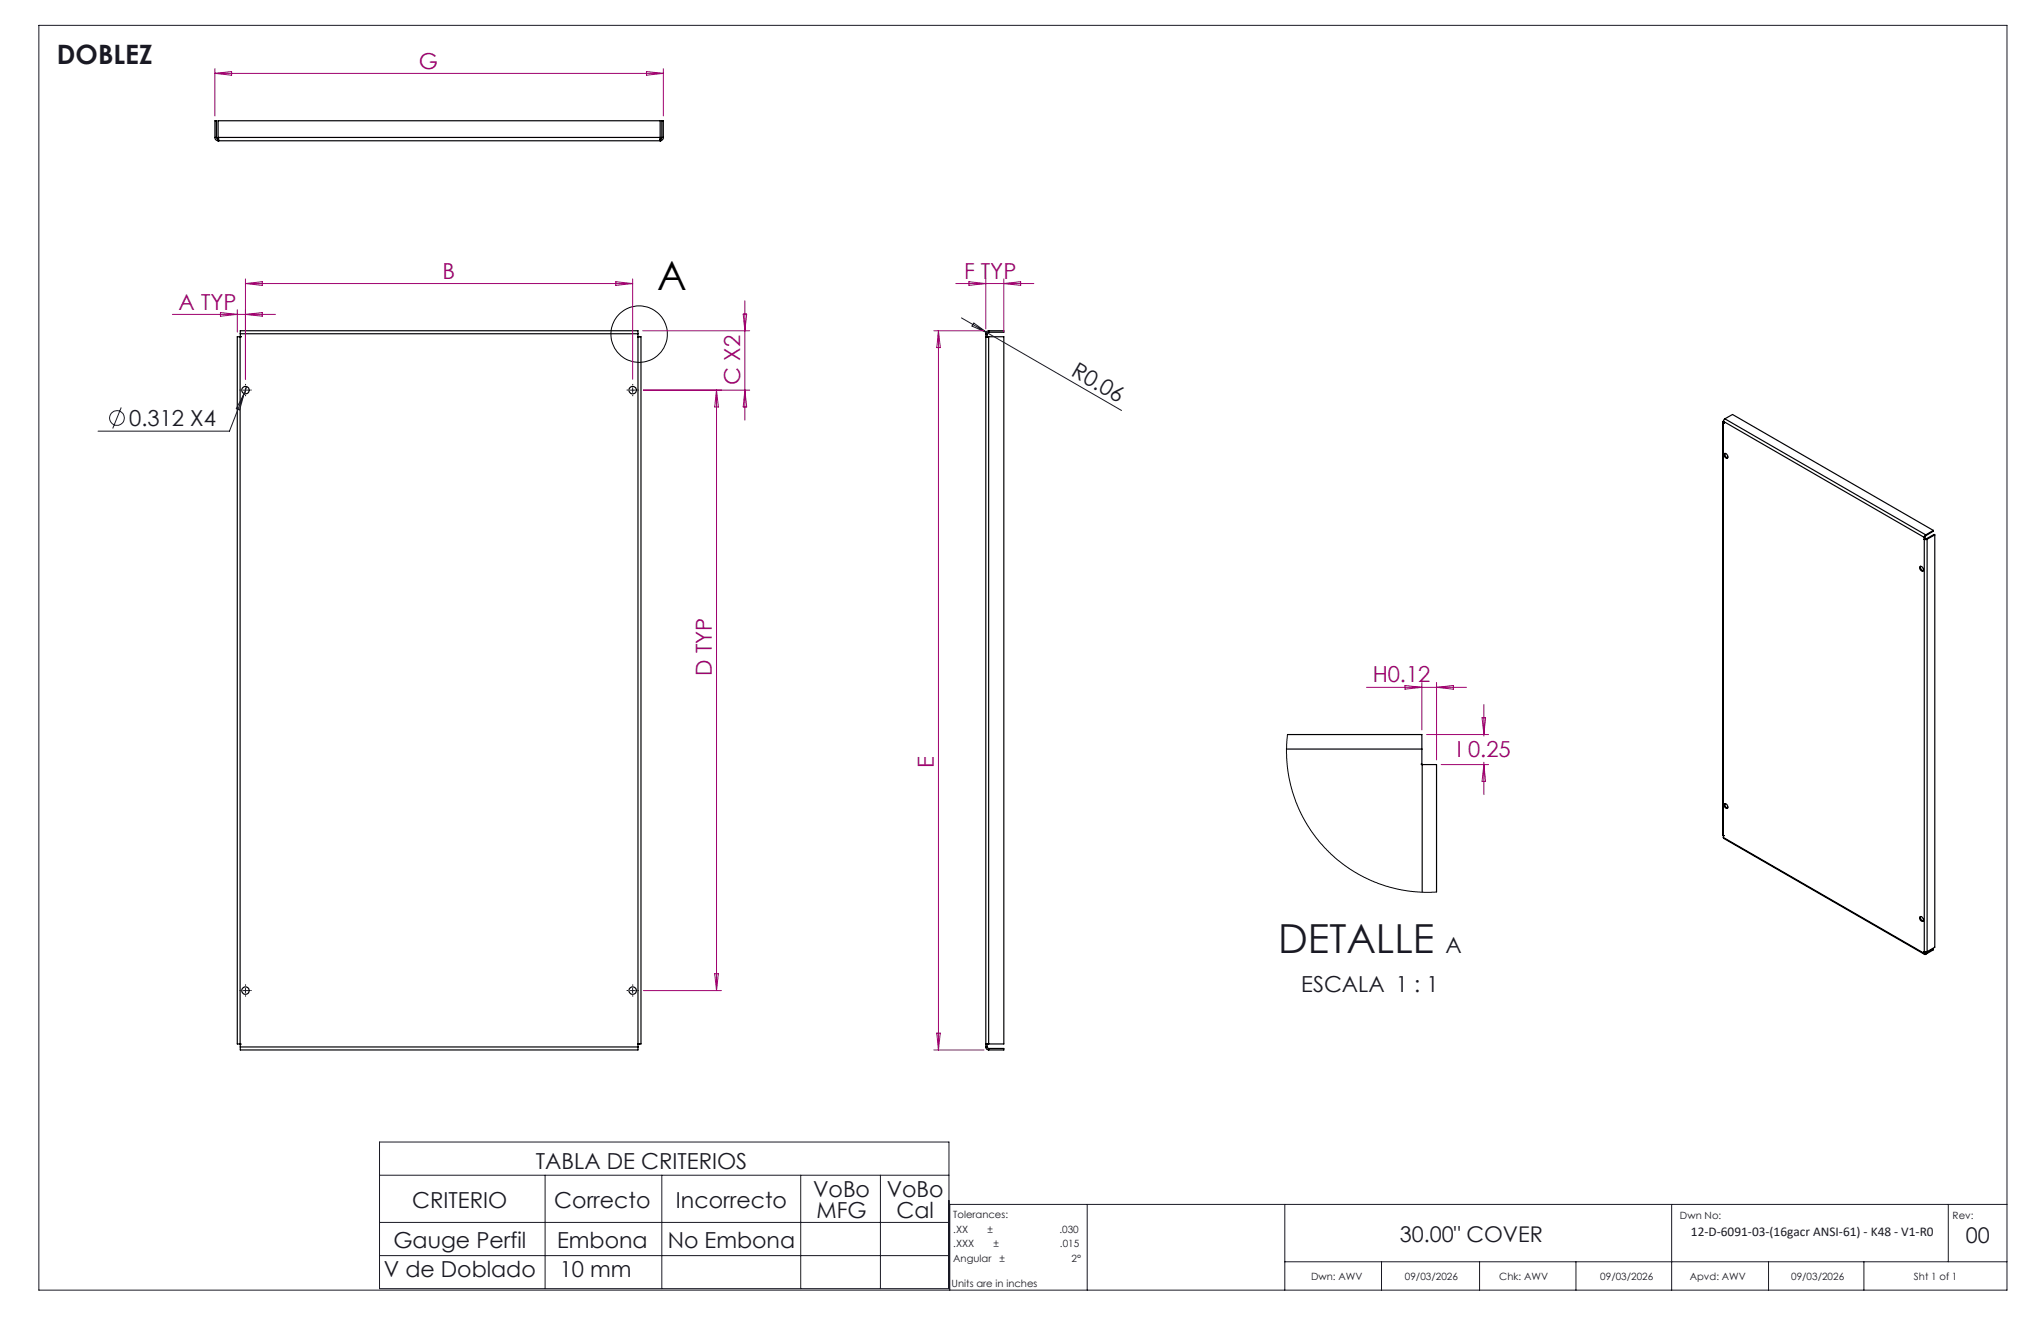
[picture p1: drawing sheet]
<svg xmlns="http://www.w3.org/2000/svg" width="432mm" height="279mm" viewBox="0 0 432 279" stroke-linecap="round" stroke-linejoin="round" font-family="sans-serif">
<g fill="none" stroke="#191924" stroke-width=".21">
<path d="M8.2 5.4h416.4v267.5h-416.4zM203.4 67.2l33.9 19.6M206 68.3l2.9 2.1-3.3-1.4zM25.6 86.2l-1.8 4.4M51.4 82.5h1M51.6 83.3l-3.1 7.9h-27.8M51.6 83.3l-.9 3.4-.7-.3zM51.9 82v1M52.2 81.8l-.6 1.5M133.3 82.5h1M133.8 82v1M51.4 209.5h1"/>
<path d="M51.9 209v1M133.3 209.5h1M133.8 209v1M80.3 241.5h120.5v31.1h-120.5zM80.3 248.6h120.5M80.3 258.6h120.5M115.3 248.6v24M140 248.6v24M169.4 248.6v24M186.3 248.6v24M230 254.7v18.2M271.8 254.7v18.2"/>
<path d="M353.7 254.7v18.2M412.2 254.7v12.2M424.6 254.7h-223.7v18.2M80.3 265.6h120.5M271.8 266.9h152.8M292.3 266.9v6M313 266.9v6M333.4 266.9v6M374.2 266.9v6M394.3 266.9v6"/>
<circle cx="24.8" cy="88.4" r="1.56"/>
</g>
<g fill="none" stroke="#000" stroke-width=".25">
<path d="M45.5 29.1a.66 .66 0 0 0 .6 .7M45.5 29.1v-3.6h.3v3.6M45.5 29.1h.3M45.8 29.1l.3 .3M46.1 29.1v.7M46.1 29.8h.1M46.1 29.4h.1M46.1 29.1v-3.6h93.6v3.6M46.1 29.4v.4M46.1 29.1h93.6M46.1 29.8h93.6M139.7 29.1v.7"/>
<path d="M139.7 29.8h.1M139.7 29.4h.1M139.7 29.4v.4M140 29.1l-.3 .3M140 29.1v-3.6h.3v3.6M140 29.1h.3M140.3 29.1a.66 .66 0 0 1-.6 .7M50.8 71.2h-.6v149.6h.6M50.8 71.2v149.6M50.8 71.2h.1M50.8 70.6v-.6h84.2v.6M50.8 70.6v.6"/>
<path d="M50.8 70.6h84.2M135 71.2h.1M135 71.2h.6v149.6h-.6M135 70.6v150.8M208.6 71.2h.6M208.6 71.2h.1M208.6 71.2h.2M208.6 70.6h.2M208.6 70.6v150.8M208.8 71.2h.1M208.8 70.6v.6M209.2 70a.6 .6 0 0 0-.6 .6"/>
<path d="M209.2 70.3l-.4 .3M209.2 71.2h3.2v149.6h-3.2M209.2 70h3.2v.3h-3.2M209.2 70v.3M209.2 71.2v149.6M364.5 89.3v87.3l.1 .1M364.6 89.5h.1M364.6 89.1l-.1 .2 .1 .2M364.6 89.1h.1M364.6 89.1l42.5 24.6M364.6 89.1v88M364.8 96a.55 .55 0 0 1 .6 .3 .55 .55 0 0 1-.1 .6 .83 .83 0 0 1-.5-.9z"/>
<path d="M364.9 88.6l-.3 .5M364.9 88.6l42.5 24.5M364.9 88.6l1.6-.9 42.5 24.5M364.9 95.9a.78 .78 0 0 0 .6 .9M406.2 119.8a.59 .59 0 0 1 .6 .3 .59 .59 0 0 1-.1 .7 .73 .73 0 0 1-.5-1zM406.3 119.8a.78 .78 0 0 0 .6 .9M407.1 114h.1M407.1 114.1h.6M407.1 113.7v87.9M407.2 113.9h.4M407.2 113.9h.1M407.2 113.6l-.1 .1"/>
<path d="M407.2 113.6v.3M407.2 113.9l-.1 .1M407.4 113.1l-.3 .6M407.4 113.3l-.2 .3M407.4 113.1v.2M407.6 113.9l.1 .2M407.7 114.1v87.2M409 112.2l-1.6 .9M409 112.2v.2l-1.6 .9M409.3 113.1l-.1-.1-1.6 .9M409.3 113.1l-1.6 1M409.3 113.1v87.2l-1.6 1"/>
<path d="M272.2 158.4h28.6M272.4 155.4h28.4v3M300.8 158.4l-.1 3.3h.2M300.9 161.7h3v27M300.9 161.7v27M364.6 176.7h.1M364.6 177.1l.1 .2 42.5 24.6M364.6 177.1l42.5 24.5M364.8 170.1a.53 .53 0 0 1 .7 .2 .53 .53 0 0 1-.2 .7 .76 .76 0 0 1-.5-.9zM364.9 170a.78 .78 0 0 0 .6 .9M406.2 193.9a.64 .64 0 0 1 .6 .3 .64 .64 0 0 1 0 .7 .67 .67 0 0 1-.6-1zM406.3 193.9a.78 .78 0 0 0 .6 .9"/>
<path d="M407.1 201.3h.1M407.1 201.3h.6M407.1 201.6l.1 .3 .2-.1M407.2 201.6h.2M407.2 201.3v.3M407.2 201.6h-.1M407.4 201.6v.2M408.8 200.6l.2 .1M409 200.7v.2l-1.6 .9M409 200.7l-1.6 .9M50.8 220.8h.1M50.8 221.4v.7h84.2v-.7"/>
<path d="M50.8 221.4h84.2M50.8 220.8v.6M135 220.8h.1M208.6 221.4a.6 .6 0 0 0 .6 .7M208.6 221.4h.2M208.8 221.4l.4 .4M209.2 220.8h-.6h.2v.6M209.2 221.8h3.2v.3h-3.2M209.2 221.8v.3"/>
<circle cx="51.9" cy="82.5" r=".79"/>
<circle cx="133.8" cy="82.5" r=".79"/>
<circle cx="51.9" cy="209.5" r=".79"/>
<circle cx="133.8" cy="209.5" r=".79"/>
</g>
<g fill="none" stroke="#000" stroke-width=".21">
<path d="M272.4 155.4l-.2 2.9v2.6l.5 3.6 .7 2.8 1.1 3.1 1.5 3.2 2.2 3.3 2.1 2.5 2.6 2.4 2.5 1.9 2.5 1.5 2.8 1.3 2.7 1 3.1 .7 4 .5h3.4"/>
<circle cx="135.2" cy="70.7" r="6"/>
</g>
<g fill="none" stroke="#191924" stroke-width=".21" stroke-dasharray="15.2 1.3 1.3 1.3" stroke-linecap="butt">
<path d="M50.9 82.5h-.2M51.9 81.5v-.3M51.9 83.5v.3M52.9 82.5h.3M132.9 82.5h-.3M133.9 81.5v-.3M133.9 83.5v.3M134.9 82.5h.3M50.9 209.5h-.2M51.9 208.5v-.3M51.9 210.5v.3M52.9 209.5h.3"/>
<path d="M132.9 209.5h-.3M133.9 208.5v-.3M133.9 210.5v.3M134.9 209.5h.3"/>
</g>
<g fill="none" stroke="#a0006e" stroke-width=".21">
<path d="M45.5 14.5v10M45.5 15.5h94.8M45.5 15.5l3.5-.4v.8zM136.8 15.1l3.5 .4-3.5 .4zM140.3 14.5v10M51.9 59v21.2M51.9 60h81.9M51.9 60l3.6-.4v.8zM130.3 59.6l3.5 .4-3.5 .4zM133.8 59v21.2M202.2 60h16.5M205 59.6l3.6 .4-3.6 .4z"/>
<path d="M208.6 59v10.6M212.4 59v11.2M212.4 60l3.5-.4v.8zM36.5 66.5h21.8M46.6 66.1l3.6 .4-3.6 .4zM50.2 65.5v4.7M51.9 66.5l3.6-.4v.8zM136 70h22.6M157.2 66.4h.8l-.4 3.6zM157.6 63.6v25.3M197.6 70h10.6M198.5 70v152.1"/>
<path d="M198.5 70l.4 3.5h-.7zM136.1 82.5h22.5M151.6 82.5l.4 3.6h-.8zM151.6 82.5v127M157.6 82.5l.4 3.6h-.8zM289.1 145.4h21.2M297.3 145l3.5 .4-3.5 .4zM300.8 144.4v10M301.8 155.4h13.1M303.9 144.4v16.3M303.9 145.4l3.6-.4v.8zM313.5 151.8h.8l-.4 3.6z"/>
<path d="M313.9 149v6.7M304.9 161.7h10M313.9 161.2v6.9M313.9 161.7l.4 3.6h-.8zM136.1 209.5h16.5M151.2 206h.8l-.4 3.5zM198.2 218.5h.7l-.4 3.6zM197.6 222.1h10.6"/>
</g>
<text font-size="8.5" x="139" y="61.3">A</text>
<text font-size="8.5" fill="#191924" x="270.4" y="201.6">DETALLE</text>
<text font-size="5.6" fill="#191924" x="12" y="13.6">DOBLEZ</text>
<g font-size="4.7" fill="#a0006e">
<text x="88.6" y="14.5">G</text>
<text x="93.6" y="58.9">B</text>
<text x="204" y="58.9">F TYP</text>
<text x="37.8" y="65.5">A TYP</text>
<text x="156.6" y="81.4" transform="rotate(-90 156.6 81.4)">C X2</text>
<text x="150.6" y="142.9" transform="rotate(-90 150.6 142.9)">D TYP</text>
<text x="290.4" y="144.3">H0.12</text>
<text x="308.2" y="160.2">I 0.25</text>
<text x="197.6" y="162.5" transform="rotate(-90 197.6 162.5)">E</text>
</g>
<g font-size="4.7" fill="#191924">
<text x="226.4" y="79.3" transform="rotate(30 226.4 79.3)">R0.06</text>
<text x="27.3" y="90.1">0.312 X4</text>
<text x="305.8" y="201.6">A</text>
<text x="275.3" y="209.8">ESCALA 1 : 1</text>
<text x="113.4" y="247.3">TABLA DE CRITERIOS</text>
<text x="87.2" y="255.6">CRITERIO</text>
<text x="117.3" y="255.6">Correcto</text>
<text x="143" y="255.6">Incorrecto</text>
<text x="172" y="253.1">VoBo</text>
<text x="172.7" y="257.6">MFG</text>
<text x="187.6" y="253.1">VoBo</text>
<text x="189.7" y="257.6">Cal</text>
<text x="83.2" y="263.9">Gauge Perfil</text>
<text x="117.9" y="263.9">Embona</text>
<text x="141.3" y="263.9">No Embona</text>
<text x="81.2" y="270.1">V de Doblado</text>
<text x="118.4" y="270.1">10 mm</text>
</g>
<g font-size="4.6" fill="#191924">
<text x="296.1" y="262.7">30.00&quot; COVER</text>
<text x="415.9" y="263">00</text>
</g>
<text font-size="2.8" fill="#191924" x="357.8" y="261.5">12-D-6091-03-(16gacr ANSI-61) - K48 - V1-R0</text>
<g font-size="2.1" fill="#191924">
<text x="201.7" y="257.6">Tolerances:</text>
<text x="355.4" y="257.8">Dwn No:</text>
<text x="413.1" y="257.8">Rev:</text>
<text x="201.7" y="260.7">.XX</text>
<text x="201.7" y="263.9">.XXX</text>
<text x="208.9" y="260.7">±</text>
<text x="210.2" y="263.9">±</text>
<text x="224.1" y="260.7">.030</text>
<text x="224.3" y="263.9">.015</text>
<text x="201.7" y="267">Angular</text>
<text x="211.5" y="267">±</text>
<text x="226.7" y="267">2°</text>
<text x="201.3" y="272.3">Units are in inches</text>
<text x="277.4" y="270.7">Dwn: AWV</text>
<text x="297.2" y="270.7">09/03/2026</text>
<text x="317.2" y="270.7">Chk: AWV</text>
<text x="338.6" y="270.7">09/03/2026</text>
<text x="357.5" y="270.7">Apvd: AWV</text>
<text x="378.9" y="270.7">09/03/2026</text>
<text x="404.9" y="270.7">Sht 1 of 1</text>
</g>
</svg>
